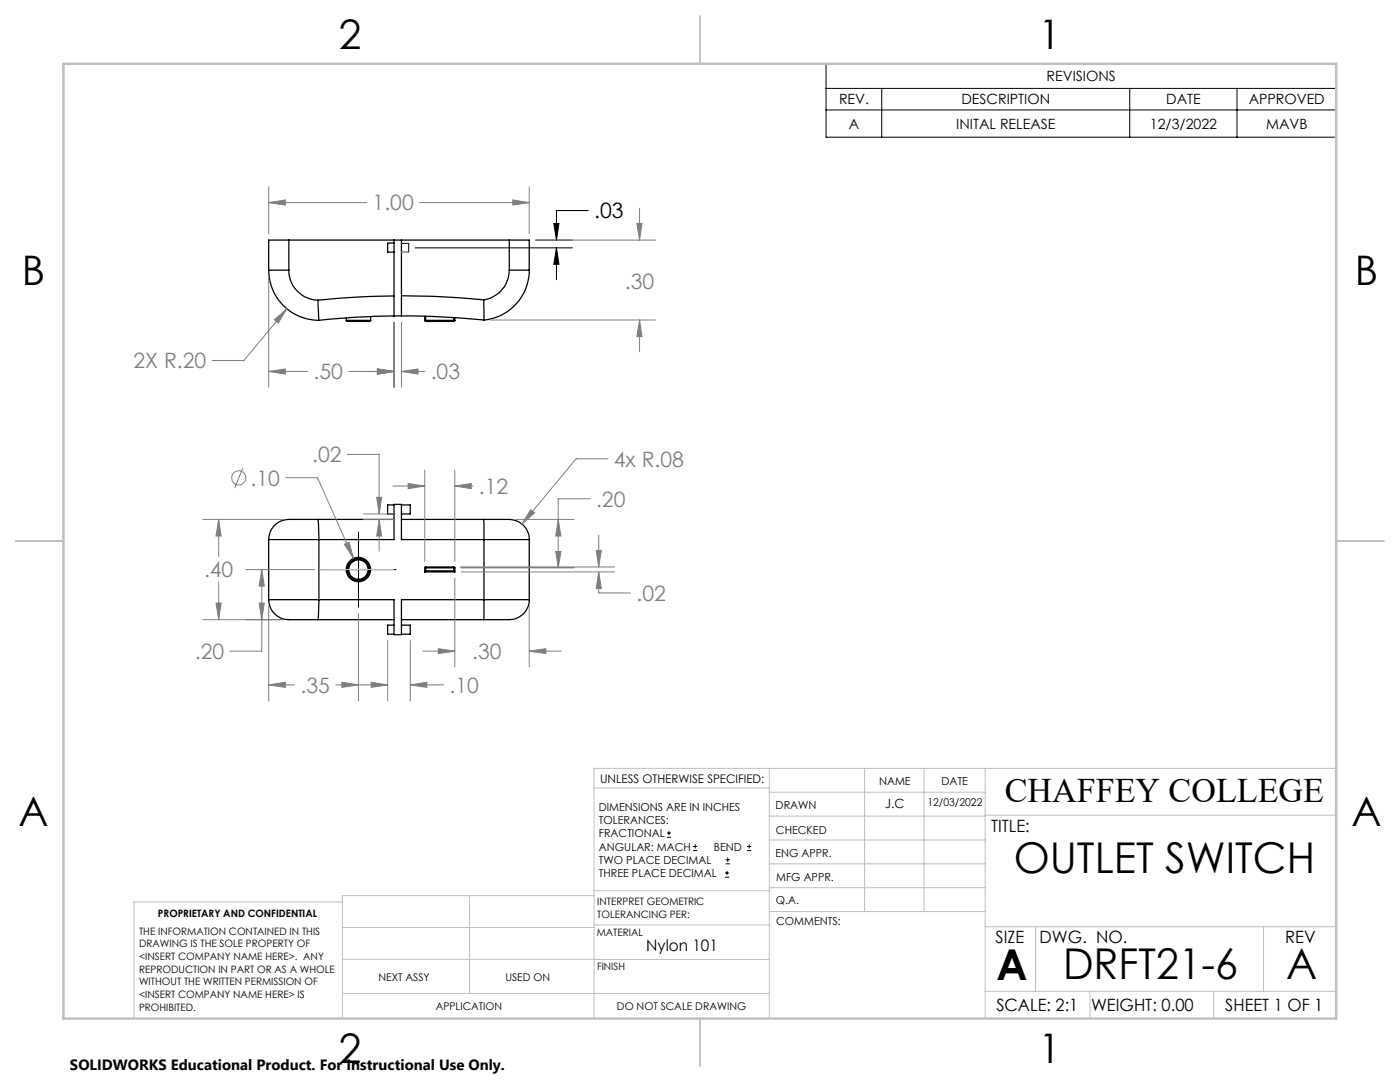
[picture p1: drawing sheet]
<svg xmlns="http://www.w3.org/2000/svg" width="279mm" height="216mm" viewBox="0 0 279 216" stroke-linecap="round" stroke-linejoin="round" font-family="sans-serif">
<g fill="none" stroke="#000" stroke-width=".25">
<path d="M53.6 53.9a10 10 0 0 0 10 10M53.6 53.9h4M57.6 53.9a6 6 0 0 0 5.8 6M57.6 47.9h-4v6M57.6 47.9h44M57.6 47.9v6M63.4 59.9l.2 4M78.6 48.5h-1.2v1.8h1.2M78.6 59.1a163.8 163.8 0 0 0-15.2 .8M78.6 47.9v15.1M80.1 59a174.8 174.8 0 0 1 16.5 .8M80.1 47.9v15.1"/>
<path d="M96.6 59.8v4.1M101.6 53.9a6.1 6.1 0 0 1-5 5.9M101.6 53.9h4M101.6 47.9h4v6M101.6 47.9v6M105.6 53.9a10 10 0 0 1-9 10M69.1 63.9l.2 .2h4.5l.2-.2M69.1 63.9h4.9M69.1 63.4v.5M74 63.1v.8M78.6 63h1.5M78.6 63a144.9 144.9 0 0 0-15 .9"/>
<path d="M80.1 63a174.8 174.8 0 0 1 16.5 .9M84.8 63.9h.1M84.8 63.9l.1 .2M84.8 63.1v.8M84.9 63.9v.2M84.9 63.1v.8M84.9 63.9h5.7M84.9 64.1h5.7M90.6 63.9h.2M90.6 63.9v.2M90.6 63.4v.5M90.8 63.9l-.2 .2"/>
<path d="M90.8 63.4v.5M53.6 119.7h10M53.6 119.7a4.2 4.2 0 0 0 5.1 3.9h4.7M53.6 107.7h10M53.6 107.7v12M63.4 103.6h-2.4a15.7 15.7 0 0 0-5 .4 4.1 4.1 0 0 0-2.4 3.7M63.4 103.6l.2 4.1M63.4 103.6h15.2M63.6 119.7l-.2 3.9M63.6 119.7h15v6.9h1.5v-6.9h16.5M63.6 107.7h15v-7.1h1.5v7.1h16.5M63.6 107.7v12"/>
<path d="M78.6 100.8h-1.2v1.8h1.2M80.1 103.6h16.5M80.1 100.8h1.8v1.8h-1.8M84.8 113.3h.1M84.8 114.1h6M84.8 113.3v.8M84.9 113.9l-.1 .2M84.9 113.1l-.1 .2M84.9 113.1v.2M84.9 113.9h5.7M84.9 113.3v.6M84.9 113.3h5.7"/>
<path d="M84.9 113.1h5.7M90.6 113.3h.2M90.6 113.1v.2M90.6 113.1l.2 .2M90.6 113.9l.2 .2M90.6 113.3v.6M90.8 113.3v.8M96.6 103.6v4.1M96.6 103.6h2.2a10.8 10.8 0 0 1 4.8 .6 4 4 0 0 1 2 3.5M96.6 107.7h9M96.6 119.7v3.9M96.6 119.7h9"/>
<path d="M96.6 107.7v12M105.6 119.7a4.2 4.2 0 0 1-5 3.9h-4M105.6 107.7v12M63.4 123.6h15.2M78.6 124.7h-1.2v1.8h1.2M80.1 123.6h16.5M80.1 124.7h1.8v1.8h-1.8"/>
<circle cx="71.5" cy="113.6" r="2.14"/>
<circle cx="71.5" cy="113.6" r="2.23"/>
<circle cx="71.5" cy="113.6" r="2.43"/>
<circle cx="71.6" cy="113.7" r="1.93"/>
</g>
<g fill="none" stroke="#808080" stroke-width=".2">
<path d="M53.6 37.3v9.3M102.3 39.9l3.3 .5-3.3 .5zM105.6 37.3v9.3M53.6 40.4l3.3-.5v1zM53.6 55.2v22.1M53.6 40.4h19.6M83.7 40.4h21.9M106.9 47.9h23.9M127.1 44.6h1l-.5 3.3zM127.6 41.6v6.3M53.6 74.1l3.3-.5v1zM53.6 74.1h7.8"/>
<path d="M54.8 63.8l2.5-2.2-1.8 2.9zM57.3 61.6l-8.6 10.3h-6.4M69.6 74.1h9M75.3 73.6l3.3 .5-3.3 .5zM78.6 64.3v13M80.1 74.1l3.3-.5v1zM80.1 64.3v13M80.1 74.1h4.7M97.9 63.9h32.9M127.6 63.9l.5 3.3h-1zM127.6 63.9v6.3M48.5 93.3l-1.7 4.1"/>
<path d="M57 95.3h6.4l7.2 16.1M69.3 90.7h6.4v11.9M75.2 99.2h1l-.5 3.4zM78.4 97h6.4M81.5 96.5l3.3 .5-3.3 .5zM84.8 93.8v18.2M90.8 97l3.3-.5v1zM90.8 93.8v18.2M90.8 97h3.6M117.8 99.5h-6.4v13.8M121.3 91.5h-6.3l-10.8 13.1M40.5 103.6h15.9"/>
<path d="M43.6 103.6l.5 3.4h-1zM43.6 103.6v7.5M43.6 116.1v7.5M49.1 113.7h13.7M52.2 113.7l.5 3.2h-1zM52.2 113.7v16.2h-6.3M68.7 108.6l1-.4 .9 3.2zM72.5 103.6h6.3M72.5 102.6h6.3M75.7 103.6l.5 3.4h-1zM75.7 103.6v6.4M90.8 115.4v17.7"/>
<path d="M91.8 113.1h30.9M92 114.1h30.7M92 113.3h22.6M102.9 103.6h11.7M105.9 101.7l.8 .6-2.5 2.3zM110.9 110h1l-.5 3.3zM111.4 103.6l.5 3.4h-1zM119 109.8h1l-.5 3.3zM119.5 114.1l.5 3.3h-1zM119.5 114.1v4.2h6.3M119.5 106.8v6.3M40.5 123.6h15.9"/>
<path d="M43.1 120.3h1l-.5 3.3zM51.7 120.3h1l-.5 3.3zM53.6 136.7l3.3-.6v1.1zM53.6 136.7h5.2M53.6 120.9v18.9M67 136.7h10.4M68.2 136.1l3.3 .6-3.3 .5zM71.5 122.4v17.4M74.1 136.1l3.3 .6-3.3 .5zM77.4 127.8v12M81.9 136.7l3.3-.6v1.1zM81.9 127.8v12"/>
<path d="M81.9 136.7h6.6M84.4 129.9h6.4M87.5 129.4l3.3 .5-3.3 .5zM105.6 129.9l3.3-.5v1zM105.6 129.9h6.4M105.6 120.9v12.2"/>
<circle cx="47.7" cy="95.4" r="1.41"/>
</g>
<g fill="none" stroke="#000" stroke-width=".2">
<path d="M164.9 12.7h101.8v14.7h-101.8zM164.9 17.6h101.8M176 17.6v9.8M225.5 17.6v9.8M246.9 17.6v9.8M164.9 21.9h101.8M80.1 48.6v1.7h1.5M82.8 49.5h31.4M106.9 47.9h7.3M110.5 44.6h1l-.4 3.3zM111.1 49.5l.4 3.2h-1zM111.1 49.5v6.3"/>
<path d="M117.4 42h-6.3v5.9M64 113.7h15.1M71.5 106.2v15M133.1 167.1h.8M133.1 166.2h.8M133.5 165.8v.9M138.3 169.7h.8M138.3 168.9h.8M138.7 168.5v.8M144.7 175h.8M144.7 174.2h.8M144.8 172.4h.9"/>
<path d="M144.8 171.6h.9M145.1 173.8v.8M145.2 171.1v.9M149.1 169.7h.8M149.1 168.9h.8M149.5 168.5v.8"/>
</g>
<g fill="none" stroke="#c0c0c0" stroke-width=".2">
<path d="M80.1 48.6h1.5v1.7h-1.5M64.1 113.6h14.5M118.6 157.2h34.9M153.5 153.3v49.9M153.5 158.1h43.1M172.5 153.3v28.6M184.4 153.3v28.6M196.6 153.3v49.9M266.7 153.3h-148.1v49.9M68.3 180h-41.6v23.2M93.7 178.7v19.5M118.6 178.7h-50.3v24.5"/>
<path d="M118.6 177.7h35M153.5 167.6h43.1M153.5 162.8h43.1M153.5 172.4h43.1M153.5 177.1h43.1M196.6 162.7h70.1M68.3 198.2h85.2M68.3 191.4l85.2 .1M68.3 185.1h50.3M118.6 184.6h35M153.6 181.9h43M196.6 197.8h70.1"/>
<path d="M196.6 184.9h70.1M206.7 184.9v12.9M217.5 197.8v5.4M242.2 197.8v5.4M252.2 184.9v12.9"/>
</g>
<path d="M139.7 3.2v9.5M3.1 107.9h9.6M266.7 107.9h9.5M139.7 203.2v9.6" fill="none" stroke="#c0c0c0" stroke-width=".25"/>
<path d="M12.7 12.7h254v190.5h-254z" fill="none" stroke="#c0c0c0" stroke-width=".5"/>
<path d="M80.1 48.6h1.5v1.7" fill="none" stroke="#00f" stroke-width=".2"/>
<path d="M111.1 49.5l.4 3.2h-1zM110.5 44.6h1l-.4 3.3z" fill="#000"/>
<path d="M43.6 103.6l.5 3.4h-1zM43.1 120.3h1l-.5 3.3zM68.7 108.6l1.9 2.8-.9-3.2zM81.5 96.5l3.3 .5-3.3 .5zM90.8 97l3.3-.5v1zM74.1 136.1l3.3 .6-3.3 .5zM81.9 136.7l3.3-.6v1.1zM119 109.8h1l-.5 3.3zM119.5 114.1l.5 3.3h-1zM105.9 101.7l-1.7 2.9 2.5-2.3zM68.2 136.1l3.3 .6-3.3 .5zM53.6 136.7l3.3-.6v1.1zM52.2 113.7l.5 3.2h-1zM51.7 120.3h1l-.5 3.3zM110.9 110h1l-.5 3.3zM111.4 103.6l.5 3.4h-1zM87.5 129.4l3.3 .5-3.3 .5zM105.6 129.9l3.3-.5v1zM75.2 99.2h1l-.5 3.4zM75.7 103.6l.5 3.4h-1zM53.6 40.4l3.3-.5v1zM102.3 39.9l3.3 .5-3.3 .5zM54.8 63.8l.7 .7 1.8-2.9zM75.3 73.6l3.3 .5-3.3 .5zM80.1 74.1l3.3-.5v1zM75.3 73.6l3.3 .5-3.3 .5zM53.6 74.1l3.3-.5v1zM127.1 44.6h1l-.5 3.3zM127.6 63.9l.5 3.3h-1z" fill="#808080"/>
<g font-size="8.5">
<text x="202.3" y="174.2">OUTLET SWITCH</text>
<text x="198.9" y="195.5">A</text>
<text x="212.2" y="195.4">DRFT21-6</text>
<text x="256.7" y="195.4">A</text>
</g>
<g font-size="8.1">
<text x="67.6" y="9.7">2</text>
<text x="207.3" y="9.7">1</text>
<text x="4.4" y="57">B</text>
<text x="270.4" y="57">B</text>
<text x="3.7" y="164.9">A</text>
<text x="269.7" y="164.9">A</text>
<text x="67.6" y="212.2">2</text>
<text x="207.3" y="212.2">1</text>
</g>
<text font-size="6.9" x="200.5" y="160.1">CHAFFEY COLLEGE</text>
<g font-size="4.2" fill="#808080">
<text x="74.4" y="42">1.00</text>
<text x="124.7" y="57.7">.30</text>
<text x="26.6" y="73.5">2X R.20</text>
<text x="62.6" y="75.7">.50</text>
<text x="86" y="75.7">.03</text>
<text x="62.3" y="92.2">.02</text>
<text x="122.5" y="93.1">4x R.08</text>
<text x="50" y="96.9">.10</text>
<text x="95.6" y="98.6">.12</text>
<text x="119" y="101.1">.20</text>
<text x="40.7" y="115.2">.40</text>
<text x="127" y="119.9">.02</text>
<text x="38.9" y="131.5">.20</text>
<text x="94.3" y="131.5">.30</text>
<text x="60" y="138.2">.35</text>
<text x="89.7" y="138.2">.10</text>
</g>
<text font-size="4.2" x="118.6" y="43.6">.03</text>
<g font-size="3.4">
<text x="197.8" y="166">TITLE:</text>
<text x="198.7" y="188.1">SIZE</text>
<text x="207.5" y="188.1">DWG. NO.</text>
<text x="256.5" y="188.2">REV</text>
<text x="198.8" y="201.7">SCALE: 2:1</text>
<text x="217.7" y="201.8">WEIGHT: 0.00</text>
<text x="244.5" y="201.7">SHEET 1 OF 1</text>
</g>
<text font-size="3.2" x="129" y="189.8">Nylon 101</text>
<text font-size="3" x="14" y="213.5">SOLIDWORKS Educational Product. For Instructional Use Only.</text>
<g font-size="2.8">
<text x="208.9" y="16.2">REVISIONS</text>
<text x="167.4" y="20.8">REV.</text>
<text x="191.9" y="20.8">DESCRIPTION</text>
<text x="232.7" y="20.8">DATE</text>
<text x="249.2" y="20.8">APPROVED</text>
<text x="169.4" y="25.7">A</text>
<text x="190.8" y="25.7">INITAL RELEASE</text>
<text x="229.5" y="25.7">12/3/2022</text>
<text x="252.7" y="25.7">MAVB</text>
</g>
<text font-size="2.5" x="176.6" y="161.3">J.C</text>
<text font-size="2.4" x="119.8" y="156.2">UNLESS OTHERWISE SPECIFIED:</text>
<g font-size="2.2">
<text x="119.5" y="161.8">DIMENSIONS ARE IN INCHES</text>
<text x="154.8" y="161.4">DRAWN</text>
<text x="175.4" y="156.6">NAME</text>
<text x="187.9" y="156.7">DATE</text>
<text x="119.5" y="164.4">TOLERANCES:</text>
<text x="119.5" y="167.1">FRACTIONAL</text>
<text x="154.9" y="166.3">CHECKED</text>
<text x="119.5" y="169.7">ANGULAR: MACH</text>
<text x="119.5" y="172.4">TWO PLACE DECIMAL</text>
<text x="142.5" y="169.7">BEND</text>
<text x="154.8" y="171">ENG APPR.</text>
<text x="119.5" y="175">THREE PLACE DECIMAL</text>
<text x="154.9" y="175.7">MFG APPR.</text>
<text x="154.9" y="180.4">Q.A.</text>
<text x="154.9" y="184.6">COMMENTS:</text>
</g>
<g font-size="2.1">
<text x="185.1" y="160.7">12/03/2022</text>
<text x="75.5" y="195.7">NEXT ASSY</text>
<text x="100.9" y="195.7">USED ON</text>
<text x="86.9" y="201.5">APPLICATION</text>
<text x="123.1" y="201.6">DO NOT SCALE DRAWING</text>
</g>
<g font-size="2">
<text x="31.5" y="182.9">PROPRIETARY AND CONFIDENTIAL</text>
<text x="119.2" y="180.6">INTERPRET GEOMETRIC</text>
<text x="119.2" y="183.1">TOLERANCING PER:</text>
<text x="27.8" y="186.5">THE INFORMATION CONTAINED IN THIS</text>
<text x="27.8" y="189">DRAWING IS THE SOLE PROPERTY OF</text>
<text x="27.8" y="191.6">&lt;INSERT COMPANY NAME HERE&gt;. ANY</text>
<text x="119.1" y="186.7">MATERIAL</text>
<text x="27.8" y="194.1">REPRODUCTION IN PART OR AS A WHOLE</text>
<text x="27.8" y="196.6">WITHOUT THE WRITTEN PERMISSION OF</text>
<text x="119.1" y="193.5">FINISH</text>
<text x="27.8" y="199.1">&lt;INSERT COMPANY NAME HERE&gt; IS</text>
<text x="27.8" y="201.7">PROHIBITED.</text>
</g>
</svg>
